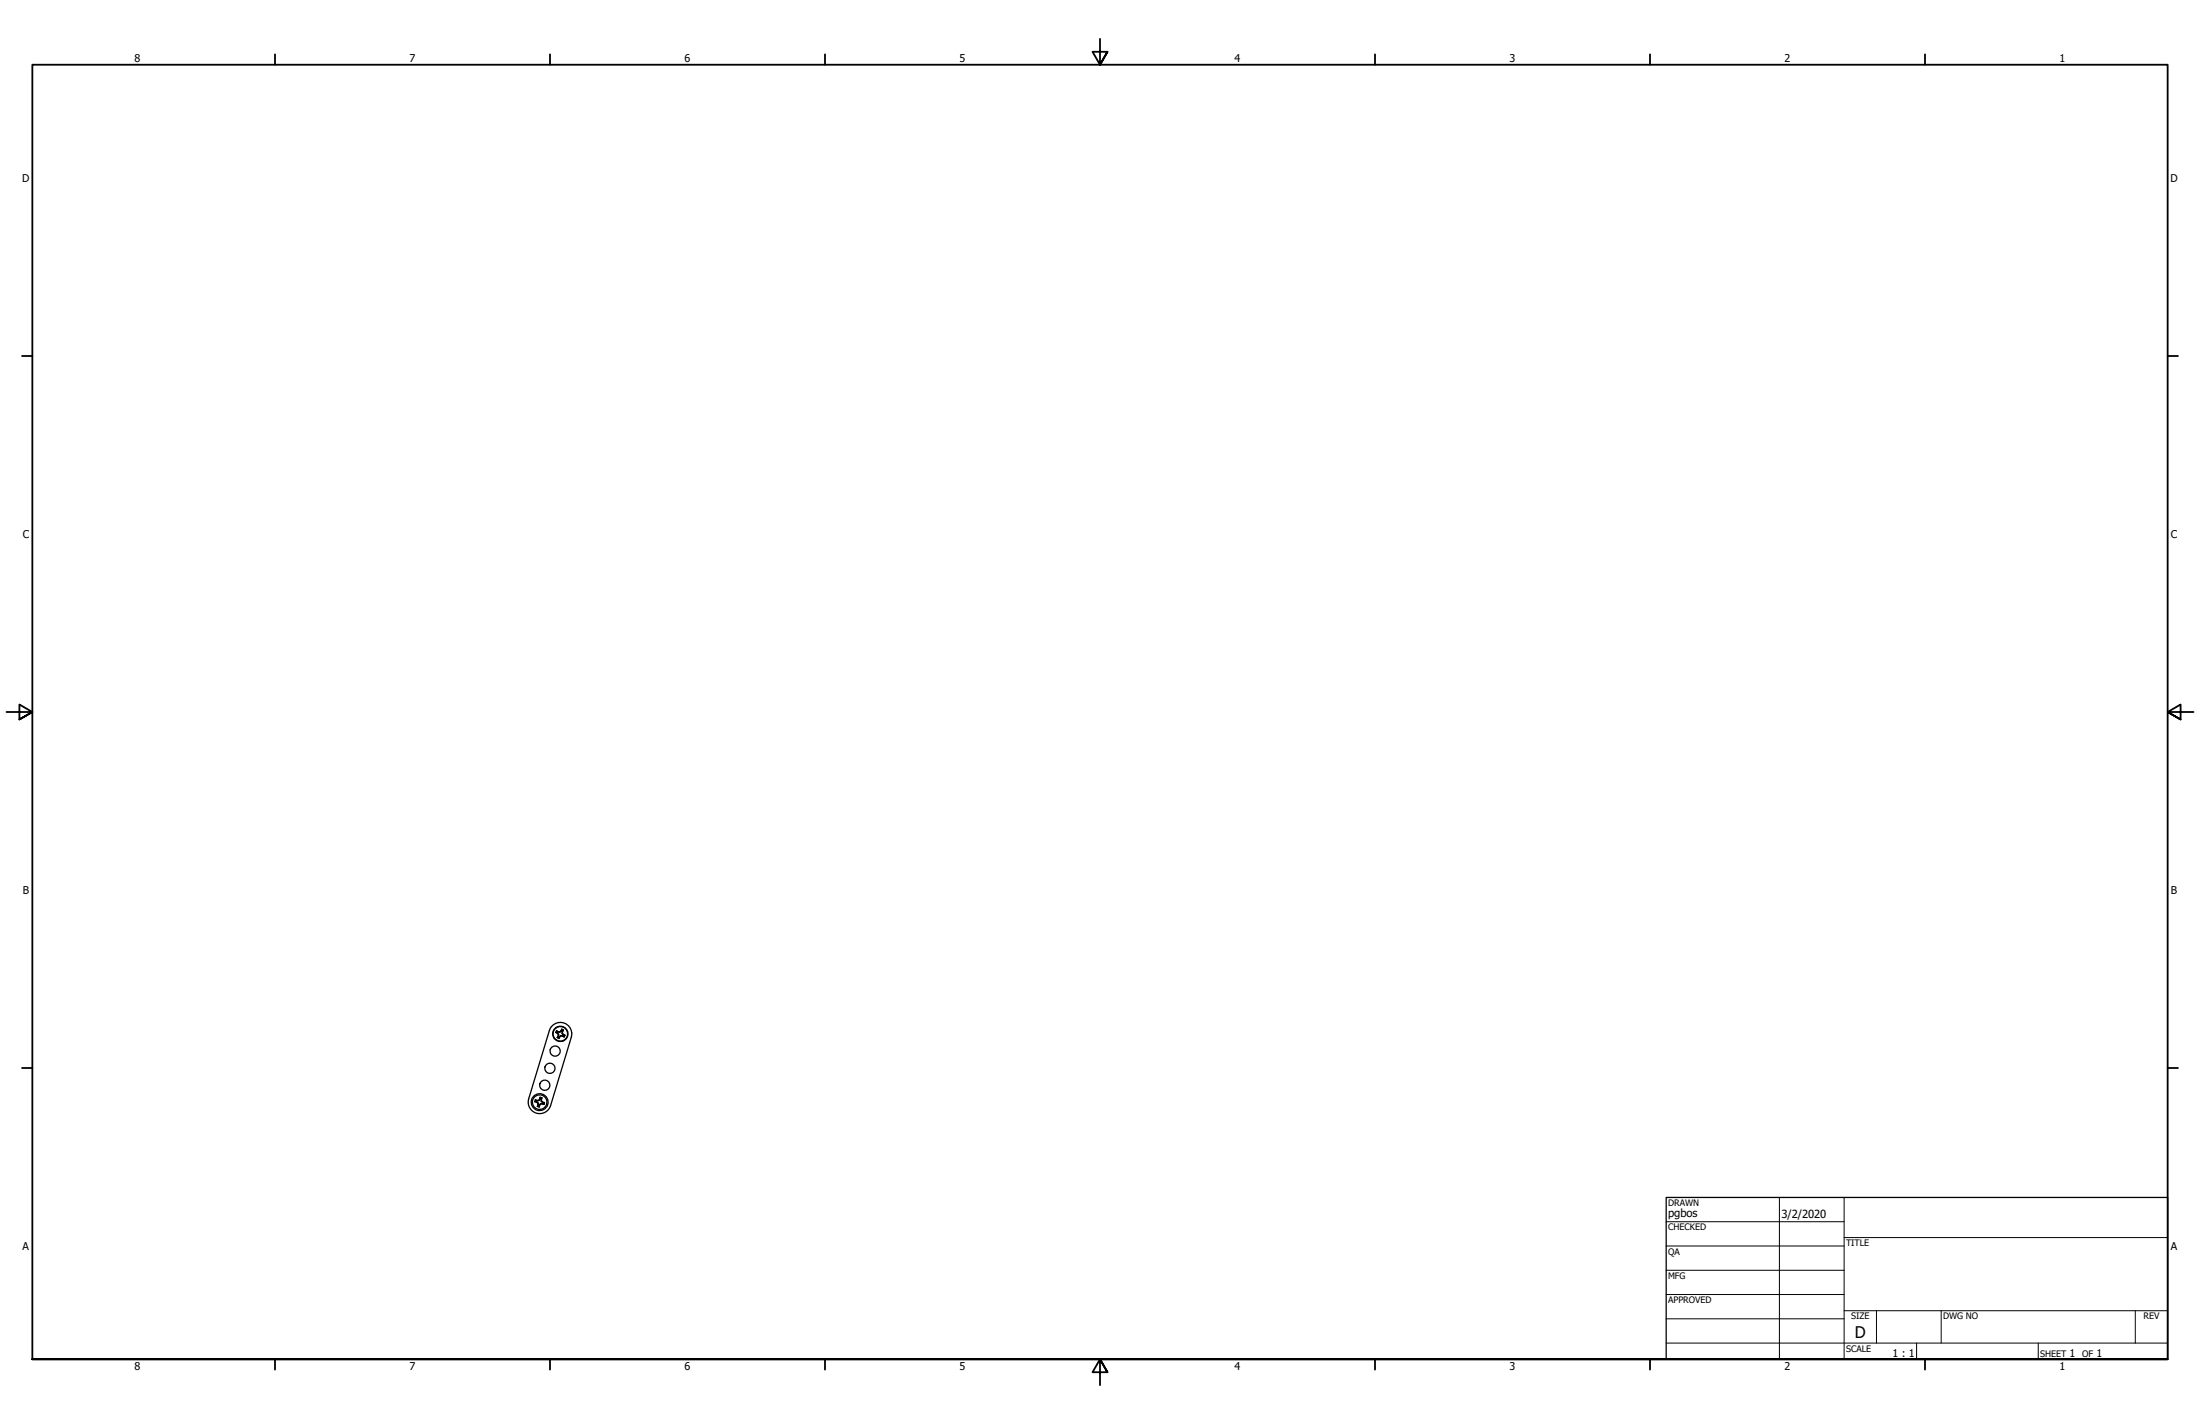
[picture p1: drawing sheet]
<svg xmlns="http://www.w3.org/2000/svg" width="864mm" height="559mm" viewBox="0 0 864 559" stroke-linecap="round" stroke-linejoin="round" font-family="sans-serif">
<!-- layer: Visible (ANSI) -->
<g fill="none" stroke="#000" stroke-width=".51">
<path d="M216.5 402.9a4.5 4.5 0 0 1 5.6-1.2 4.5 4.5 0 0 1 2.2 5.3l-8.1 26.8a4.5 4.5 0 0 1-5.7 3 4.5 4.5 0 0 1-3-5.6l8.2-26.8zM218.1 405.1l1 .8-.4 1.3M218.1 405.1l.5 .1M218.5 404.5l-.4 .6M218.6 405.2l.7 .7-.2 1M218.7 407.2l.7 .3M218.8 404.8l-.2 .4M218.9 405.4l-.1 .1M219.1 406.9l-.4 .3M219.1 406.9l.4 .2M219.1 406.5l.1 .1M219.2 404.8l-.1 .2"/>
<path d="M219.3 405.9h-.2M219.5 407.1l-.1 .4M219.6 406.8l-.1 .3M219.7 404.9l.1 .2M220.1 406.3l-.3 .6M220.2 404.5l.1 .1M220.5 404.3l.4 .2M220.5 404.3v-.4l-.8 1-1.2-.4 .3 .3M220.5 404.3l-.7 .8-1-.3M220.5 403.9l.7 .3M220.7 404.8l.1 .1M220.8 406.6h.3"/>
<path d="M220.8 405.5h-.2M220.8 406.4l-.6 .1M221.1 405.9l.7 .4M221.1 405.9l-.1 .1M221.1 406.6l.3 .3M221.2 404.2l-.4 1.3 .3 .4M221.2 404.2l-.5 .6-.1 .7 .8 .7M221.4 406.2l.4 .1M221.4 406.2l-.3 .4M221.4 406.9l-1.2-.4-.8 1M221.8 406.3l-.4 .6M209.9 432.3l1.2 .6-.2 1.3"/>
<path d="M210.2 431.6l.3 .3M210.2 431.6l-.3 .7M210.4 432.3l.8 .5v1M210.4 432.3h-.5M210.5 431.9l-.1 .4M210.7 432.4v.1M210.9 431.8v.2M210.9 434.2l.8 .2M211.2 433.5h.1M211.2 433.8l-.3 .4M211.2 433.8l.4 .2M211.2 432.8l-.1 .1"/>
<path d="M211.4 431.8l.1 .1M211.6 434l.1 .4M211.7 433.6l.2 .1M211.8 431.3l-.4 .5-1.2-.2M211.8 431.3l.1 .1M212 430.6l-.2 .7M212 430.6l.1 .4M212 430.6l.8 .2M212.1 431l-.6 .9h-1M212.1 431l.4 .2M212.2 433.1v.1M212.4 431.5l.2 .6"/>
<path d="M212.4 432.2l.6 .3M212.5 431.2v.3M212.7 430.8l-.1 1.3 1.1 .6M212.7 430.8l-.2 .4M212.8 433v.2M213 432.6l.3 .1M213.2 433.1h-1l-.6 .9M213.2 433.1l.3 .3M213.3 432.7l-.1 .4M213.5 433.4l-1.3-.2-.5 1.2M213.7 432.7h-.4M213.7 432.7l-.2 .7"/>
<circle cx="215.9" cy="419.2" r="2"/>
<circle cx="217.9" cy="412.5" r="2"/>
<circle cx="220" cy="405.7" r="3"/>
<circle cx="220" cy="405.7" r="2.86"/>
<circle cx="211.8" cy="432.5" r="2.86"/>
<circle cx="211.8" cy="432.5" r="3.3"/>
<circle cx="213.9" cy="425.9" r="2"/>
</g>
<!-- layer: Border (ANSI) -->
<g fill="none" stroke="#000" stroke-width=".71">
<path d="M431.8 15.2v10.2l-2.9-5.1h5.8l-2.9 5.1 2.9-5.1M107.9 21.3v4.1M215.9 21.3v4.1M323.8 21.3v4.1M539.8 21.3v4.1M647.7 21.3v4.1M755.6 21.3v4.1M8.6 139.7h4.1M850.9 139.7h4.1M2.5 279.4h10.2l-5.1-2.9v5.8l5.1-2.9-5.1 2.9M861.1 279.4h-10.2l5.1-2.9v5.8l-5.1-2.9 5.1 2.9M8.6 419.1h4.1"/>
<path d="M850.9 419.1h4.1M12.7 533.4v-508h838.2v508h-838.2h838.2M107.9 533.4v4.1M215.9 533.4v4.1M323.8 533.4v4.1M434.7 538.5l-2.9-5.1 2.9 5.1h-5.8l2.9-5.1v10.2M539.8 533.4v4.1M647.7 533.4v4.1M755.6 533.4v4.1"/>
</g>
<!-- layer: Title (ANSI) -->
<g fill="none" stroke="#000" stroke-width=".39">
<path d="M654 479.4h69.9M698.5 469.9v63.5M723.9 469.9v63.5M654 488.9h69.9M654 498.5h69.9M723.9 485.6h127M654 508h69.9M654 517.5h69.9M723.9 514.3h127M736.6 514.3v12.7M762 514.3v12.7M838.2 514.3v12.7"/>
<path d="M654 527h196.9M752.3 527v6.4M800.1 527v6.4"/>
</g>
<path d="M654 469.9h196.9v63.5h-196.9z" fill="none" stroke="#000" stroke-width=".51"/>
<text font-size="6.3" x="728.1" y="524.9">D</text>
<g font-size="4.4">
<text x="654.8" y="477.8">pgbos</text>
<text x="699.3" y="478">3/2/2020</text>
</g>
<g font-size="4.2">
<text x="52.8" y="24.4">8</text>
<text x="160.8" y="24.4">7</text>
<text x="268.7" y="24.4">6</text>
<text x="376.7" y="24.4">5</text>
<text x="484.6" y="24.4">4</text>
<text x="592.6" y="24.4">3</text>
<text x="700.5" y="24.4">2</text>
<text x="808.5" y="24.4">1</text>
<text x="8.7" y="71.4">D</text>
<text x="852" y="71.4">D</text>
<text x="8.9" y="211.1">C</text>
<text x="852.2" y="211.1">C</text>
<text x="8.9" y="350.8">B</text>
<text x="852.2" y="350.8">B</text>
<text x="8.9" y="490.5">A</text>
<text x="852.2" y="490.5">A</text>
<text x="742.9" y="532.6">1 : 1</text>
<text x="812.4" y="532.6">1</text>
<text x="822.9" y="532.6">1</text>
<text x="52.8" y="537.5">8</text>
<text x="160.8" y="537.5">7</text>
<text x="268.7" y="537.5">6</text>
<text x="376.7" y="537.5">5</text>
<text x="484.6" y="537.5">4</text>
<text x="592.6" y="537.5">3</text>
<text x="700.5" y="537.5">2</text>
<text x="808.5" y="537.5">1</text>
</g>
<g font-size="3.5">
<text x="654.8" y="473.2">DRAWN</text>
<text x="654.8" y="482.8">CHECKED</text>
<text x="724.7" y="488.9">TITLE</text>
<text x="654.8" y="492.3">QA</text>
<text x="654.8" y="501.8">MFG</text>
<text x="654.8" y="511.4">APPROVED</text>
<text x="726.7" y="517.7">SIZE</text>
<text x="762.8" y="517.7">DWG NO</text>
<text x="841.4" y="517.7">REV</text>
<text x="724.7" y="530.4">SCALE</text>
<text x="800.9" y="532.6">SHEET</text>
<text x="817.3" y="532.6">OF</text>
</g>
</svg>
